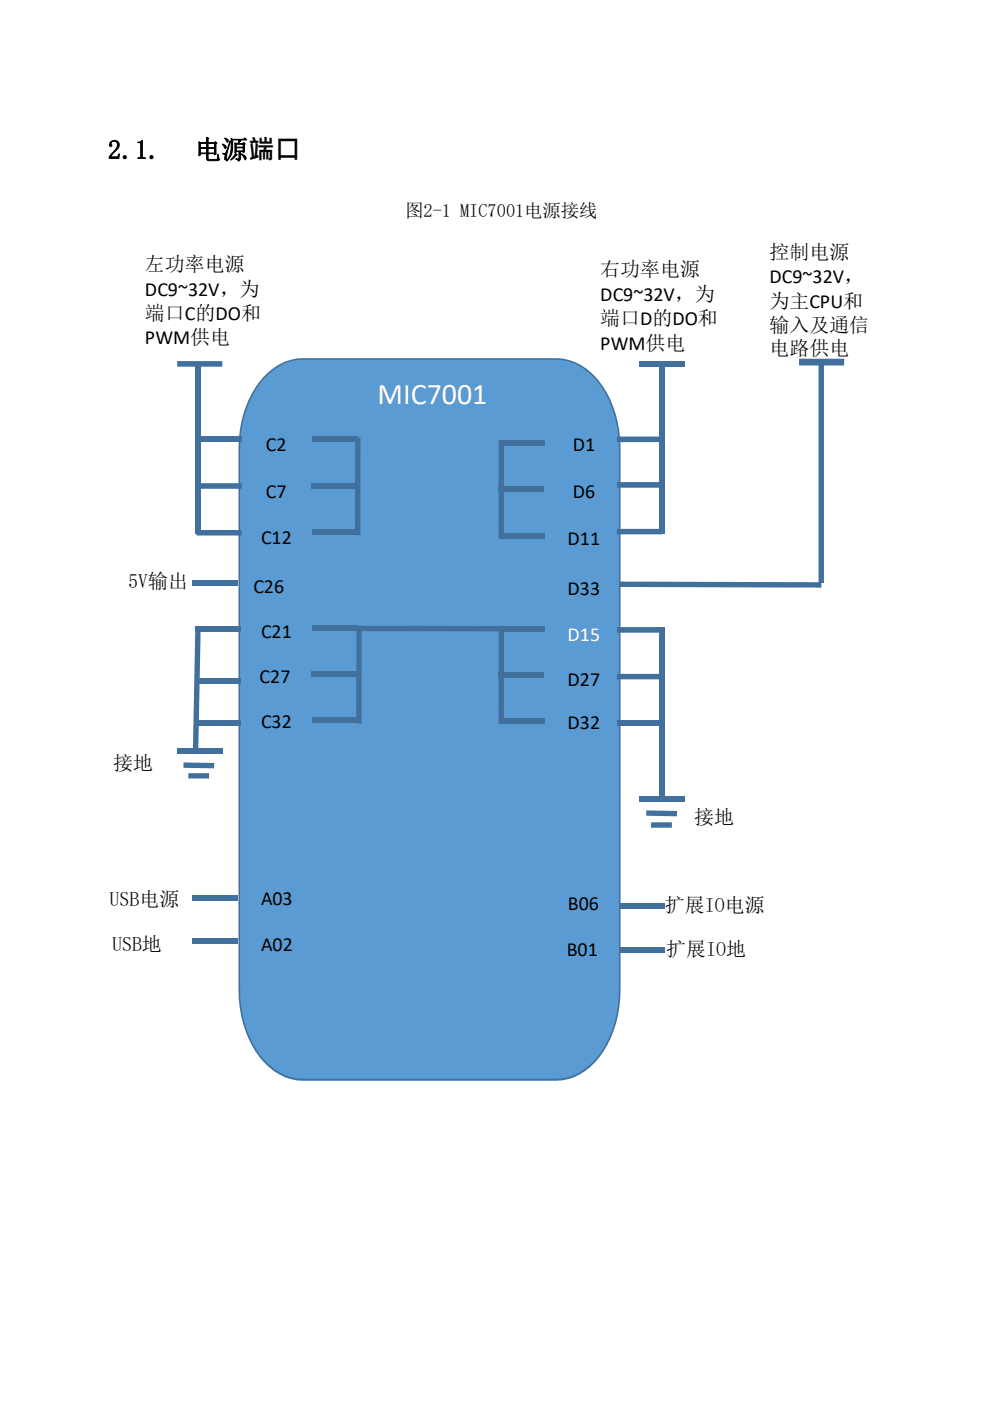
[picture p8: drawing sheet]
<svg xmlns="http://www.w3.org/2000/svg" width="210mm" height="297mm" viewBox="0 0 210 297" stroke-linecap="round" stroke-linejoin="round" font-family="sans-serif">
<path d="M56 80a11.3 11.3 0 0 1 8.2-3.9h53.7a12 12 0 0 1 10 6.2 23.7 23.7 0 0 1 3.5 12.8v115a22.5 22.5 0 0 1-5.3 15.2 11.3 11.3 0 0 1-8.2 3.9h-53.7a12 12 0 0 1-10-6.2 23.9 23.9 0 0 1-3.5-12.9v-115a22.5 22.5 0 0 1 5.3-15.1z" fill-rule="evenodd" fill="#5b9bd4"/>
<g fill="#41709c">
<path d="M41.4 76.9h1.2v36.2h-1.2z"/>
<path d="M41.7 92.6h9.6v1.2h-9.6z"/>
<path d="M37.6 158.6h9.5v1.2h-9.5z"/>
<path d="M139.8 76.9h1.1v36.2h-1.1z"/>
<path d="M135.6 76.6h9.6v1.2h-9.6z"/>
<path d="M130.8 152.8h9.6v1.2h-9.6z"/>
<path d="M139.8 133.1h1.1v36.1h-1.1z"/>
<path d="M135.6 168.8h9.6v1.2h-9.6z"/>
<path d="M66.3 92.6h9.6v1.2h-9.6z"/>
<path d="M75.3 92.8h1.1v20.7h-1.1z"/>
<path d="M66 102.4h9.6v1.1h-9.6z"/>
<path d="M66.3 112.2h9.6v1.1h-9.6z"/>
<path d="M40.9 123h9.6v1.2h-9.6z"/>
<path d="M66.3 132.5h9.6v1.2h-9.6z"/>
<path d="M66.5 142.3h9.6v1.2h-9.6z"/>
<path d="M106 93.4h9.6v1.1h-9.6z"/>
<path d="M131.4 191.6h9.6v1.2h-9.6z"/>
<path d="M105.7 103.2h9.6v1.1h-9.6z"/>
<path d="M106 113h9.6v1.1h-9.6z"/>
<path d="M106 132.8h9.6v1.2h-9.6z"/>
<path d="M41.4 133.5l1.1 .1-.5 26h-1.1z"/>
<path d="M41.4 132.9h9.6v1.1h-9.6z"/>
<path d="M41.4 143.8h9.6v1.1h-9.6z"/>
<path d="M41.4 152.7h9.6v1.1h-9.6z"/>
<path d="M105.7 142.6h9.6v1.2h-9.6z"/>
<path d="M106 152.4h9.6v1.2h-9.6z"/>
<path d="M105.7 93.3h1.1v20.7h-1.1z"/>
<path d="M75.5 132.7h1.2v20.7h-1.2z"/>
<path d="M105.7 132.7h1.1v20.7h-1.1z"/>
<path d="M75.8 132.7h31.3l-.1 1.2-31.2-.1z"/>
<path d="M40.9 189.7h9.6v1.2h-9.6z"/>
<path d="M131.4 200.8h9.6v1.2h-9.6z"/>
<path d="M66 142.3h9.6v1.2h-9.6z"/>
<path d="M66.3 152.1h9.6v1.2h-9.6z"/>
<path d="M40.9 199h9.6v1.2h-9.6z"/>
<path d="M55.9 79.9a11.1 11.1 0 0 1 8.3-4h53.7a12.1 12.1 0 0 1 10.1 6.3 23.8 23.8 0 0 1 3.5 12.9v114.8a22.6 22.6 0 0 1-5.3 15.2 11.1 11.1 0 0 1-8.3 3.9h-53.7a12.1 12.1 0 0 1-10.1-6.2 24 24 0 0 1-3.5-12.9v-114.8a22.6 22.6 0 0 1 5.3-15.2zM56.2 80.1l-1.8 2.3-1.5 2.7-.6 1.5-.9 3.2-.4 3.5-.1 1.8v114.8l.1 1.8 .4 3.5 .4 1.6 1.1 3.1 .7 1.4 1.6 2.5 2 2.1 2.1 1.5 1.1 .6 2.5 .6 55 .1 1.3-.1 2.5-.6 2.2-1.3 2-1.8 1-1.1 1.6-2.5 1.3-2.9 .5-1.6 .4-1.6 .5-3.5v-116.6v-1.8l-.5-3.5-.4-1.7-1.1-3-1.5-2.7-.8-1.2-2-2.1-2.1-1.5-1.1-.6-2.5-.6h-56.3l-2.4 .6-1.2 .6-1.1 .7z"/>
<path d="M41.6 102.5h9.6v1.1h-9.6zM41.6 112.4h9.6v1.1h-9.6zM37.6 76.6h9.5v1.1h-9.5z"/>
<path d="M38.9 161.7l6.5 .1v1.1l-6.5-.1zM39.9 163.9h4.4v1.2h-4.4z"/>
<path d="M130.8 92.6h9.6v1.1h-9.6zM130.8 102.2h9.6v1.2h-9.6zM130.8 112.1h9.6v1.2h-9.6z"/>
<path d="M130.8 133h9.6v1.1h-9.6zM130.8 142.9h9.6v1.1h-9.6z"/>
<path d="M137 171.8l6.5 .1v1.2l-6.5-.1zM138 174.4h4.4v1.1h-4.4zM131.3 123.3l42.8 .1v1.2l-42.8-.2zM173.5 76.1h1.2v47.5h-1.2z"/>
</g>
<path d="M169.4 76.1h9.6v1.4h-9.6z" fill-rule="evenodd" fill="#41709c"/>
<text font-size="6.4" fill="#fff" x="80.1" y="85.6">MIC7001</text>
<g font-size="5.6">
<text x="22.9" y="33.7">2.1.</text>
<text x="41.3" y="33.7">电源端口</text>
</g>
<g font-size="4.2">
<text x="30.7" y="57.5">左功率电源</text>
<text x="127.3" y="58.6">右功率电源</text>
<text x="163.1" y="54.8">控制电源</text>
<text x="30.7" y="62.8">DC9~32V，为</text>
<text x="127.3" y="63.9">DC9~32V，为</text>
<text x="163.1" y="60.1">DC9~32V，</text>
<text x="163.1" y="65.2">为主CPU和</text>
<text x="30.7" y="67.9">端口C的DO和</text>
<text x="127.3" y="69">端口D的DO和</text>
<text x="163.1" y="70.3">输入及通信</text>
<text x="30.7" y="73">PWM供电</text>
<text x="127.3" y="74.1">PWM供电</text>
<text x="163.1" y="75.4">电路供电</text>
<text x="56.4" y="95.6">C2</text>
<text x="121.4" y="95.6">D1</text>
<text x="56.4" y="105.5">C7</text>
<text x="121.4" y="105.5">D6</text>
<text x="55.3" y="115.4">C12</text>
<text x="120.3" y="115.5">D11</text>
<text x="27.2" y="124.6">5V输出</text>
<text x="53.7" y="125.7">C26</text>
<text x="120.3" y="126.1">D33</text>
<text x="55.3" y="135.3">C21</text>
<text x="55" y="144.7">C27</text>
<text x="120.3" y="145.4">D27</text>
<text x="55.3" y="154.4">C32</text>
<text x="120.3" y="154.5">D32</text>
<text x="24" y="163.3">接地</text>
<text x="147.2" y="174.8">接地</text>
<text x="55.3" y="192">A03</text>
<text x="23.2" y="192.1">USB电源</text>
<text x="120.4" y="193">B06</text>
<text x="141" y="193.4">扩展IO电源</text>
<text x="23.7" y="201.7">USB地</text>
<text x="55.3" y="201.7">A02</text>
<text x="120.1" y="202.8">B01</text>
<text x="141.2" y="202.7">扩展IO地</text>
</g>
<text font-size="4.2" fill="#fff" x="120.3" y="136">D15</text>
<text font-size="3.9" x="85.9" y="45.9">图2-1 MIC7001电源接线</text>
</svg>
